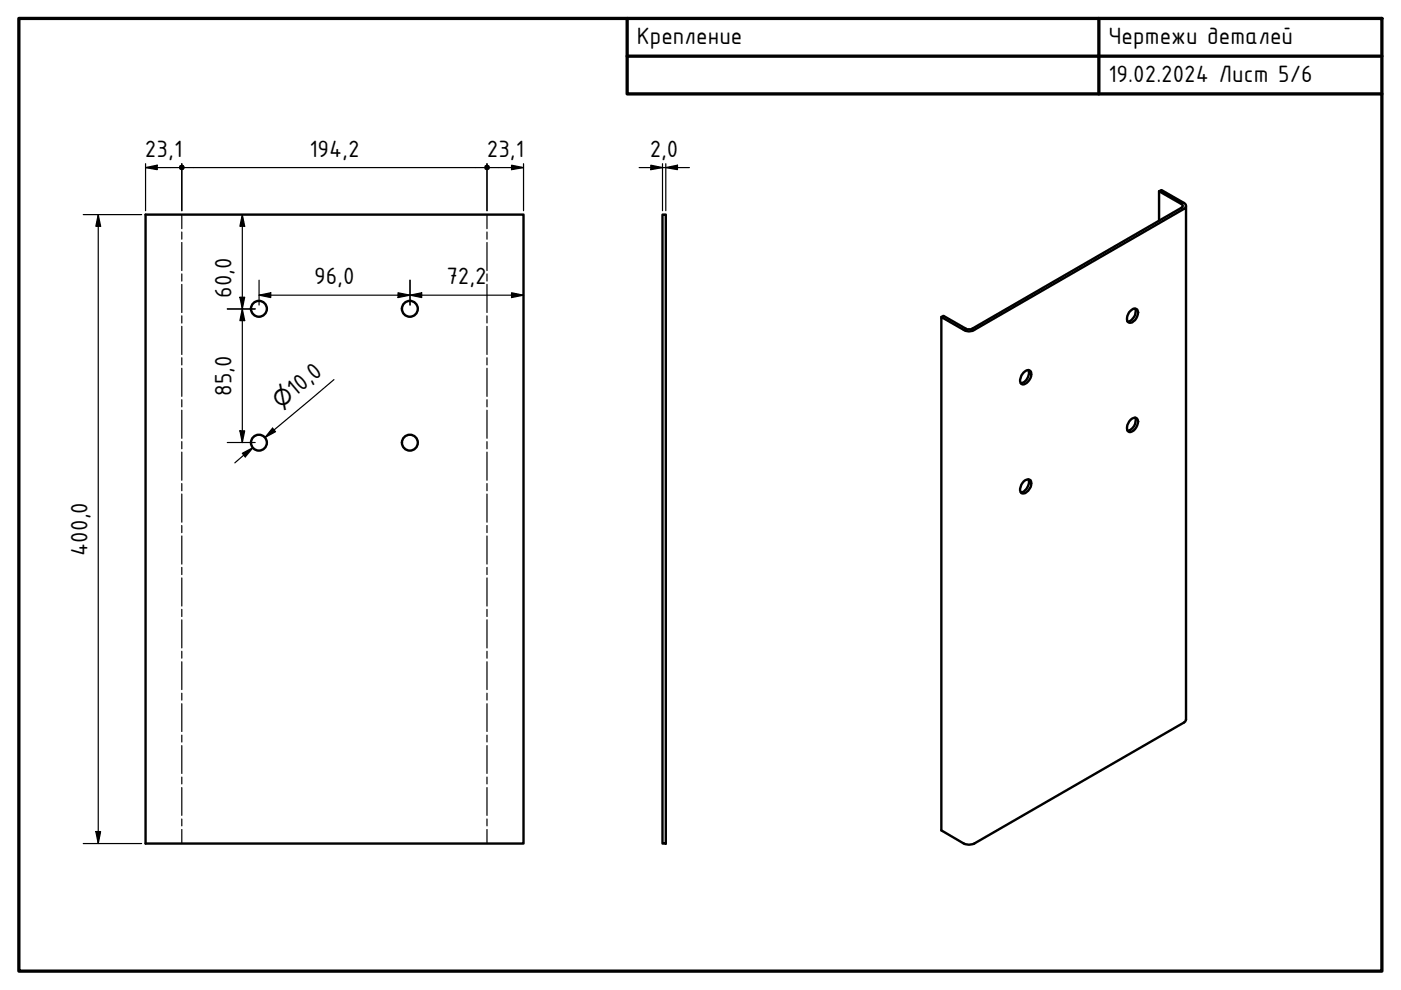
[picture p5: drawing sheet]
<svg xmlns="http://www.w3.org/2000/svg" width="297mm" height="210mm" viewBox="0 0 297 210" stroke-linecap="round" stroke-linejoin="round" font-family="sans-serif">
<!-- layer: Bend Centerline (ISO) -->
<g fill="none" stroke="#000" stroke-width=".25">
<path d="M38.5 45.5v3M38.5 49.2v1.5M38.5 51.4v6M38.5 58.1v1.5M103.3 45.5v3M103.3 49.2v1.5M103.3 51.4v6M103.3 58.1v1.5M38.5 60.3v6M38.5 67v1.5M38.5 69.2v6M38.5 75.9v1.5"/>
<path d="M38.5 78.1v5.9M103.3 60.3v6M103.3 67v1.5M103.3 69.2v6M103.3 75.9v1.5M103.3 78.1v5.9M38.5 84.7v1.6M38.5 87v5.9M38.5 93.6v1.6M38.5 95.9v5.9M103.3 84.7v1.6M103.3 87v5.9"/>
<path d="M103.3 93.6v1.6M103.3 95.9v5.9M38.5 102.5v1.5M38.5 104.7v6M38.5 111.4v1.5M38.5 113.6v6M103.3 102.5v1.5M103.3 104.7v6M103.3 111.4v1.5M103.3 113.6v6M38.5 120.3v1.5M38.5 122.5v6"/>
<path d="M38.5 129.2v1.5M38.5 131.4v6M38.5 138.1v1.4M103.3 120.3v1.5M103.3 122.5v6M103.3 129.2v1.5M103.3 131.4v6M103.3 138.1v1.4M38.5 140.3v5.9M38.5 147v1.4M38.5 149.2v5.9M38.5 155.9v1.4"/>
<path d="M38.5 158.1v5.9M103.3 140.3v5.9M103.3 147v1.4M103.3 149.2v5.9M103.3 155.9v1.4M103.3 158.1v5.9M38.5 164.8v1.4M38.5 167v5.9M38.5 173.6v1.5M38.5 175.9v3M103.3 164.8v1.4M103.3 167v5.9"/>
<path d="M103.3 173.6v1.5M103.3 175.9v3"/>
</g>
<!-- layer: Visible (ISO) -->
<g fill="none" stroke="#000" stroke-width=".51">
<path d="M30.9 45.5h80.1v133.4h-80.1zM140.5 45.5h.7v133.4h-.7zM245.7 40.5v6.3M251.5 43.7l-.1 109.1-.4 .4-44.4 25.7-1.2 .2-.7-.1-5.1-2.9v-108.9l5.1 2.9 .7 .2 .8-.2 44.8-25.8a.68 .68 0 0 0 .5-.6 .68 .68 0 0 0-.5-.7l-4.7-2.7-.6 .2 5 2.9v.5l-44.8 25.9h-.9l-5-2.8-.4 .2M217 79a.88 .88 0 0 1 1.2-.5 .88 .88 0 0 1 .4 1.2l-.4 .9-.5 .6a.84 .84 0 0 1-1.2 .1 .84 .84 0 0 1-.1-1.2zM218.1 78.5a2.26 2.26 0 0 1-1.7 2.8M239.4 66.2a1.5 1.5 0 0 1 1.5-.7 1.93 1.93 0 0 1-.9 2.9 .77 .77 0 0 1-.8-.1 .77 .77 0 0 1-.2-.9zM240.7 65.4a2.14 2.14 0 0 1-1.6 2.8M239.7 89a.85 .85 0 0 1 1.2-.4 .85 .85 0 0 1 .3 1.2l-.3 .8a1.37 1.37 0 0 1-1.7 .9 1.9 1.9 0 0 1 .5-2.5zM240.7 88.6a2.23 2.23 0 0 1-1.6 2.7M217 102.1a.88 .88 0 0 1 1.2-.4 .88 .88 0 0 1 .4 1.1 1.94 1.94 0 0 1-2.1 1.8 1.91 1.91 0 0 1 .5-2.5zM218.1 101.6a2.39 2.39 0 0 1-1.4 2.8h-.3"/>
<circle cx="54.9" cy="65.5" r="1.68"/>
<circle cx="86.9" cy="65.5" r="1.68"/>
<circle cx="54.9" cy="93.9" r="1.68"/>
<circle cx="86.9" cy="93.9" r="1.68"/>
</g>
<!-- layer: Border (ISO) -->
<path d="M4 3.9h289v202h-289zM133 3.9v16h160M133 11.9h160M233 3.9v16" fill="none" stroke="#000" stroke-width=".7"/>
<!-- layer: Dimension (ISO) -->
<g fill="none" stroke="#000" stroke-width=".25">
<path d="M30.9 35.5l2.4-.5v1zM30.9 35.5h7M30.9 34.7v10M38.5 34.7v10M39.2 35.5h63.5M103.3 34.7v10M103.9 35.5h7.1M108.5 35l2.5 .5-2.5 .5zM111 34.7v10M135.5 35.5h10.7M138 35l2.5 .5-2.5 .5zM140.5 34.7v10"/>
<path d="M141.2 35.5l2.4-.5v1zM141.2 34.7v10M17.7 45.5h12.3M20.8 45.5l.5 2.5h-1zM20.8 45.5v133.4M51.4 45.5l.5 2.5h-1zM51.4 45.5v48.3M54.9 59.4v5.3M86.9 59.4v5.3M48.2 65.5h5.9M50.9 63h1l-.5 2.5zM51.4 65.5l.5 2.5h-1z"/>
<path d="M54.9 62.6l2.5-.5v1zM54.9 62.6h56.1M84.4 62.1l2.5 .5-2.5 .5zM86.9 62.6l2.5-.5v1zM108.5 62.1l2.5 .5-2.5 .5zM48.2 93.8h5.9M50.9 91.3h1l-.5 2.5zM51.4 96.1l2.3-1.2-1.7 2zM53.7 94.9l-3.9 3.2M57.8 90.8l.6 .7-2.2 1.2zM70.8 80.5l-14.6 12.2M17.7 178.9h12.3"/>
<path d="M20.3 176.3h1l-.5 2.6z"/>
</g>
<g fill="#000">
<path d="M30.9 35.5l2.4-.5v1zM108.5 35l2.5 .5-2.5 .5zM138 35l2.5 .5-2.5 .5zM141.2 35.5l2.4-.5v1zM20.8 45.5l.5 2.5h-1zM51.4 45.5l.5 2.5h-1zM50.9 63h1l-.5 2.5zM51.4 65.5l.5 2.5h-1zM54.9 62.6l2.5-.5v1zM84.4 62.1l2.5 .5-2.5 .5zM86.9 62.6l2.5-.5v1zM108.5 62.1l2.5 .5-2.5 .5z"/>
<path d="M50.9 91.3h1l-.5 2.5zM51.4 96.1l2.3-1.2-1.7 2zM57.8 90.8l.6 .7-2.2 1.2zM20.3 176.3h1l-.5 2.6z"/>
<path d="M102.8 35.1l.5-.2 .4 .2 .2 .4-.2 .4-.4 .2-.5-.2-.1-.4z" fill-rule="evenodd"/>
<circle cx="38.5" cy="35.5" r=".62"/>
<circle cx="38.6" cy="35.5" r=".61"/>
<circle cx="103.3" cy="35.5" r=".61"/>
</g>
<g font-size="5.4">
<text x="135" y="9.3">Крепление</text>
<text x="235" y="9.4">Чертежи деталей</text>
<text x="235" y="17.4">19.02.2024 Лист 5/6</text>
<text x="30.7" y="33.2">23,1</text>
<text x="65.6" y="33.2">194,2</text>
<text x="103.2" y="33.2">23,1</text>
<text x="137.8" y="33.2">2,0</text>
<text x="49.1" y="63.1" transform="rotate(-90 49.1 63.1)">60,0</text>
<text x="66.6" y="60.3">96,0</text>
<text x="94.7" y="60.3">72,2</text>
<text x="49.1" y="84" transform="rotate(-90 49.1 84)">85,0</text>
<text x="62.6" y="84.2" transform="rotate(-40 62.6 84.2)">10,0</text>
<text x="18.5" y="117.8" transform="rotate(-90 18.5 117.8)">400,0</text>
</g>
<text font-size="4.6" x="59.6" y="86.6" transform="rotate(-40 59.6 86.6)">⌀</text>
</svg>
